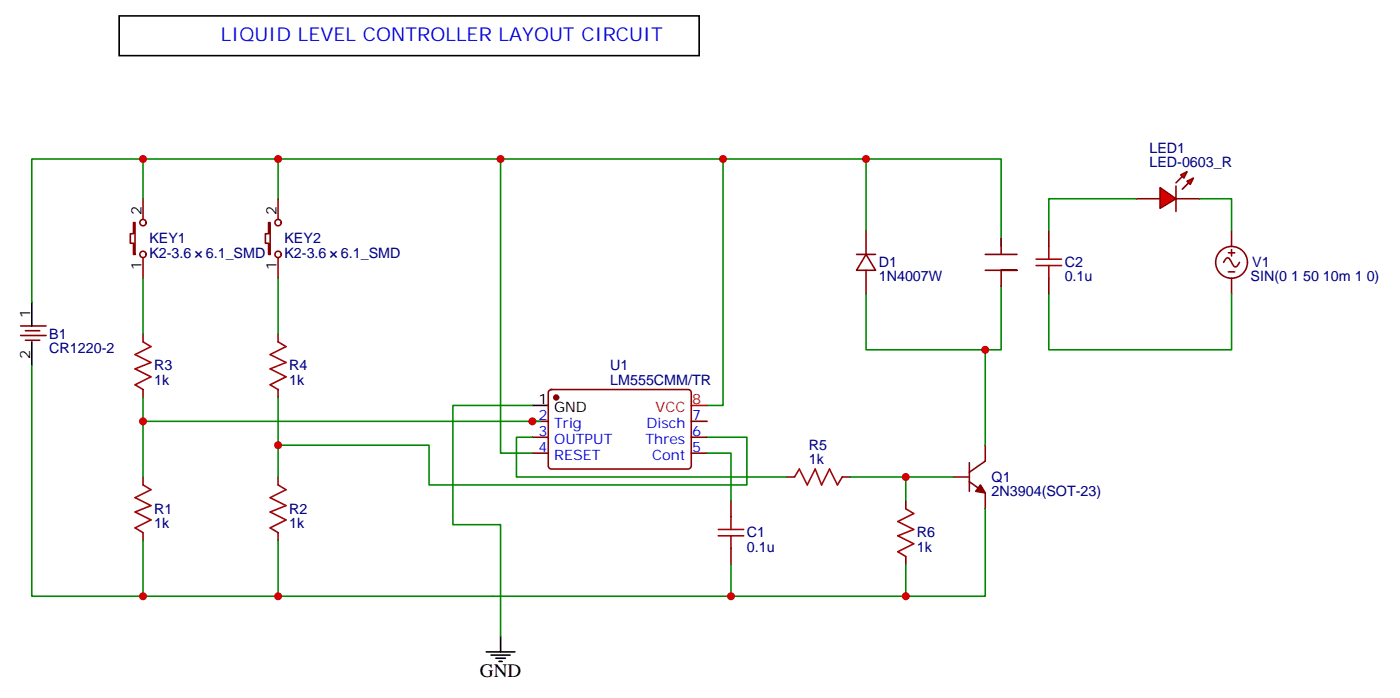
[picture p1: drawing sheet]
<svg xmlns="http://www.w3.org/2000/svg" width="311mm" height="155mm" viewBox="0 0 311 155" stroke-linecap="round" stroke-linejoin="round" font-family="sans-serif">
<path d="M31.7 75.8l1.8 1.1-3.5 1.8 3.5 1.7-3.5 1.4 3.5 1.8-3.5 1.8 1.7 1M61.7 75.8l1.8 1.1-3.5 1.8 3.5 1.7-3.5 1.4 3.5 1.8-3.5 1.8 1.7 1M31.7 107.6l1.8 1.1-3.5 1.7 3.5 1.8-3.5 1.4 3.5 1.8-3.5 1.7 1.7 1.1M61.7 107.6l1.8 1.1-3.5 1.7 3.5 1.8-3.5 1.4 3.5 1.8-3.5 1.7 1.7 1.1M159.5 118.9h5.6M159.5 117.5h5.6M162.3 114.7v2.8M162.3 118.9v2.8M176.4 105.8l1-1.7 1.8 3.5 1.8-3.5 1.4 3.5 1.7-3.5 1.8 3.5 1.1-1.8M201.1 112.9l1.7 1-3.5 1.8 3.5 1.8-3.5 1.4 3.5 1.8-3.5 1.7 1.8 1.1" fill="none" stroke="#a10000" stroke-width=".35"/>
<g fill="none" stroke="#870000" stroke-width=".35">
<path d="M29.6 49.4h.4v7h-.4v-2.4h-.7v-2.1h.7zM31.7 44.1v4.6M31.7 57.2v4.5M59.6 49.4h.4v7h-.4v-2.4h-.7v-2.1h.7zM61.7 44.1v4.6M61.7 57.2v4.5M190.1 56.4h4.3M192.3 56.4l2.1 3.6h-4.3zM192.3 51.2v5.2M192.3 60v5.3M4.6 72.3h5.6M4.6 74.4h5.6"/>
<path d="M5.6 73.4h3.2M5.6 75.5h3.2M31.7 74.1v1.7M61.7 74.1v1.7M31.7 86.4v1.8M61.7 86.4v1.8M118.2 93.5h3.5M118.2 97h3.5M121.9 86.6l.5-.2h30.4a.71 .71 0 0 1 .7 .7v16.3a.76 .76 0 0 1-.7 .7h-30.4a.76 .76 0 0 1-.7-.7v-16.3zM153.5 93.5h3.5M153.5 97h3.5M218.7 98.8v3.5l-3.5 2.5"/>
<path d="M31.7 105.8v1.8M31.7 118.2v1.7M61.7 105.8v1.8M61.7 118.2v1.7M118.2 100.5h3.5M153.5 100.5h3.5M162.3 111.1v3.6M174.6 105.8h1.8M187 105.8h1.7M201.1 111.1v1.8M211.7 105.8h3.5M215.2 106.9l3.5 2.5v3.5"/>
<path d="M215.2 102.7v6.3M162.3 121.7v3.5M201.1 123.5v1.7"/>
<circle cx="31.8" cy="49.4" r=".71"/>
<circle cx="31.8" cy="56.4" r=".71"/>
<circle cx="61.7" cy="56.4" r=".71"/>
<circle cx="61.7" cy="49.4" r=".71"/>
</g>
<g fill="none" stroke="#008700" stroke-width=".35">
<path d="M31.7 35.3h-24.6v31.7M61.7 35.3h49.4v65.2h7.1M111.1 35.3h49.4v54.7h-3.5M160.5 35.3h31.8v15.9M192.3 35.3h29.9v19.4M31.7 44.1v-8.8h30v8.8M31.7 61.7v12.4M61.7 61.7v12.4M192.3 65.3v12.3h26.4M222.2 63.5v14.1h-3.5v21.2M7.1 81.1v51.2h24.6v-12.4M31.7 88.2v17.6"/>
<path d="M31.7 93.5h88.2M61.7 88.2v17.6M118.2 97h-3.5v8.8h59.9M157 97h8.8v10.6h-70.6v-8.8h-33.5M61.7 119.9v12.4h-30M157 100.5h5.3v10.6M188.7 105.8h12.4v5.3M201.1 105.8h10.6M218.7 112.9v19.4h-17.6M162.3 125.2v7.1h-100.6M201.1 125.2v7.1h-38.8"/>
</g>
<path d="M153.5 90h3.5" fill="none" stroke="#f00" stroke-width=".35"/>
<path d="M7.1 67v5.3M7.1 75.8v5.3M118.2 90h3.5M107.9 144.6h6.4M109 145.3h4.2M110.1 146.1h2.1M110.8 146.8h.7M111.1 141.1v3.5" fill="none" stroke="#000" stroke-width=".35"/>
<g fill="#870000" stroke="#870000" stroke-width=".35">
<path d="M217.7 107.6l1 1.8-2.1-.4z"/>
<circle cx="123.5" cy="88.2" r=".53"/>
</g>
<g fill="#f00" stroke="#870000" stroke-width=".35">
<path d="M257.5 41.6l3.6 2.5-3.6 2.1z"/>
<path d="M261.1 41.3v5.6z"/>
</g>
<g fill="#870000" stroke="#870000" stroke-width=".35">
<path d="M261.1 40.6l1.4-1.4z"/>
<path d="M262.5 42l1.4-1.4z"/>
</g>
<g fill="#f00" stroke="#870000" stroke-width=".35">
<path d="M262.1 38.8l1.4-.7-.7 1.4z"/>
<path d="M263.5 40.2l1.4-.7-.7 1.4z"/>
</g>
<g fill="none" stroke="#870000" stroke-width=".35">
<path d="M222.2 52.9v3.5M222.2 60v3.5M232.8 51.2v3.5M252.2 44.1h5.3M261.1 44.1h5.2M271.6 58.2l.8-1a1.09 1.09 0 0 1 1 1 1.09 1.09 0 0 0 1 1l.8-1M272.7 56.1h1.4M273.4 51.2v3.5M273.4 55.4v1.4M232.8 61.7v3.6M272.7 60.3h1.4M273.4 61.7v3.6"/>
<circle cx="273.4" cy="58.2" r="3.5"/>
</g>
<path d="M230 58.9h5.7M230 57.5h5.7M232.8 54.7v2.8M232.8 58.9v2.8" fill="none" stroke="#a10000" stroke-width=".35"/>
<path d="M252.2 44.1h-19.4v7.1M266.3 44.1h7.1v7.1M232.8 65.3v12.3h40.6v-12.3M118.2 90h-17.7v26.4h10.6v24.7" fill="none" stroke="#008700" stroke-width=".35"/>
<path d="M218.7 60h7.1h-3.6M218.7 56.4h7.1" fill="none" stroke="#850000" stroke-width=".35"/>
<path d="M26.5 3.5h128.7v8.8h-128.7z" fill="none" stroke="#000" stroke-width=".35"/>
<g fill="#c00">
<circle cx="31.8" cy="93.5" r=".88"/>
<circle cx="118.2" cy="93.5" r=".88"/>
<circle cx="61.7" cy="35.3" r=".88"/>
<circle cx="111.1" cy="35.3" r=".88"/>
<circle cx="31.8" cy="35.3" r=".88"/>
<circle cx="31.8" cy="132.3" r=".88"/>
<circle cx="61.7" cy="132.3" r=".88"/>
<circle cx="162.3" cy="132.3" r=".88"/>
<circle cx="201.1" cy="105.8" r=".88"/>
<circle cx="201.1" cy="132.3" r=".88"/>
<circle cx="160.5" cy="35.3" r=".88"/>
<circle cx="61.7" cy="98.8" r=".88"/>
<circle cx="192.3" cy="35.3" r=".88"/>
<circle cx="218.7" cy="77.6" r=".88"/>
</g>
<text font-size="4.2" fill="#00f" x="49" y="9.2">LIQUID LEVEL CONTROLLER LAYOUT CIRCUIT</text>
<text font-size="4.2" x="106.5" y="150.3">GND</text>
<g font-size="3.2" fill="#000080">
<text x="255.2" y="33.9">LED1</text>
<text x="255.2" y="37">LED-0603_R</text>
<text x="33.2" y="54">KEY1</text>
<text x="63.1" y="54">KEY2</text>
<text x="33.2" y="57.2">K2-3.6</text>
<text x="45.7" y="57.2">6.1_SMD</text>
<text x="63.1" y="57.2">K2-3.6</text>
<text x="75.7" y="57.2">6.1_SMD</text>
<text x="195.1" y="59.3">D1</text>
<text x="236.4" y="59.3">C2</text>
<text x="278" y="59.3">V1</text>
<text x="195.1" y="62.4">1N4007W</text>
<text x="236.4" y="62.4">0.1u</text>
<text x="277.6" y="62.4">SIN(0 1 50 10m 1 0)</text>
<text x="10.9" y="75.1">B1</text>
<text x="10.9" y="78.3">CR1220-2</text>
<text x="34.2" y="82.2">R3</text>
<text x="64.2" y="82.2">R4</text>
<text x="135.5" y="82.2">U1</text>
<text x="34.2" y="85.4">1k</text>
<text x="64.2" y="85.4">1k</text>
<text x="135.5" y="85.4">LM555CMM/TR</text>
<text x="179.6" y="99.8">R5</text>
<text x="179.6" y="103">1k</text>
<text x="220.1" y="106.9">Q1</text>
<text x="34.2" y="113.9">R1</text>
<text x="64.2" y="113.9">R2</text>
<text x="220.1" y="110.1">2N3904(SOT-23)</text>
<text x="34.2" y="117.1">1k</text>
<text x="64.2" y="117.1">1k</text>
<text x="165.8" y="119.2">C1</text>
<text x="203.6" y="119.2">R6</text>
<text x="165.8" y="122.4">0.1u</text>
<text x="203.6" y="122.4">1k</text>
</g>
<g font-size="3.2">
<text x="31.4" y="47.6" transform="rotate(-90 31.4 47.6)">2</text>
<text x="61.4" y="47.6" transform="rotate(-90 61.4 47.6)">2</text>
<text x="31.4" y="59.9" transform="rotate(-90 31.4 59.9)">1</text>
<text x="61.4" y="59.9" transform="rotate(-90 61.4 59.9)">1</text>
<text x="6.7" y="70.6" transform="rotate(-90 6.7 70.6)">1</text>
<text x="6.7" y="79.6" transform="rotate(-90 6.7 79.6)">2</text>
<text x="119.5" y="89.6">1</text>
<text x="123" y="91.4">GND</text>
</g>
<g font-size="3.2" fill="#f00">
<text x="153.6" y="89.6">8</text>
<text x="145.6" y="91.4">VCC</text>
</g>
<g font-size="3.2" fill="#00f">
<text x="119.5" y="93.1">2</text>
<text x="123" y="94.9">Trig</text>
<text x="143.5" y="94.9">Disch</text>
<text x="153.6" y="93.1">7</text>
<text x="119.5" y="100.2">4</text>
<text x="119.5" y="96.7">3</text>
<text x="123" y="102">RESET</text>
<text x="123" y="98.4">OUTPUT</text>
<text x="143.3" y="98.4">Thres</text>
<text x="144.8" y="102">Cont</text>
<text x="153.6" y="96.7">6</text>
<text x="153.6" y="100.2">5</text>
</g>
</svg>
